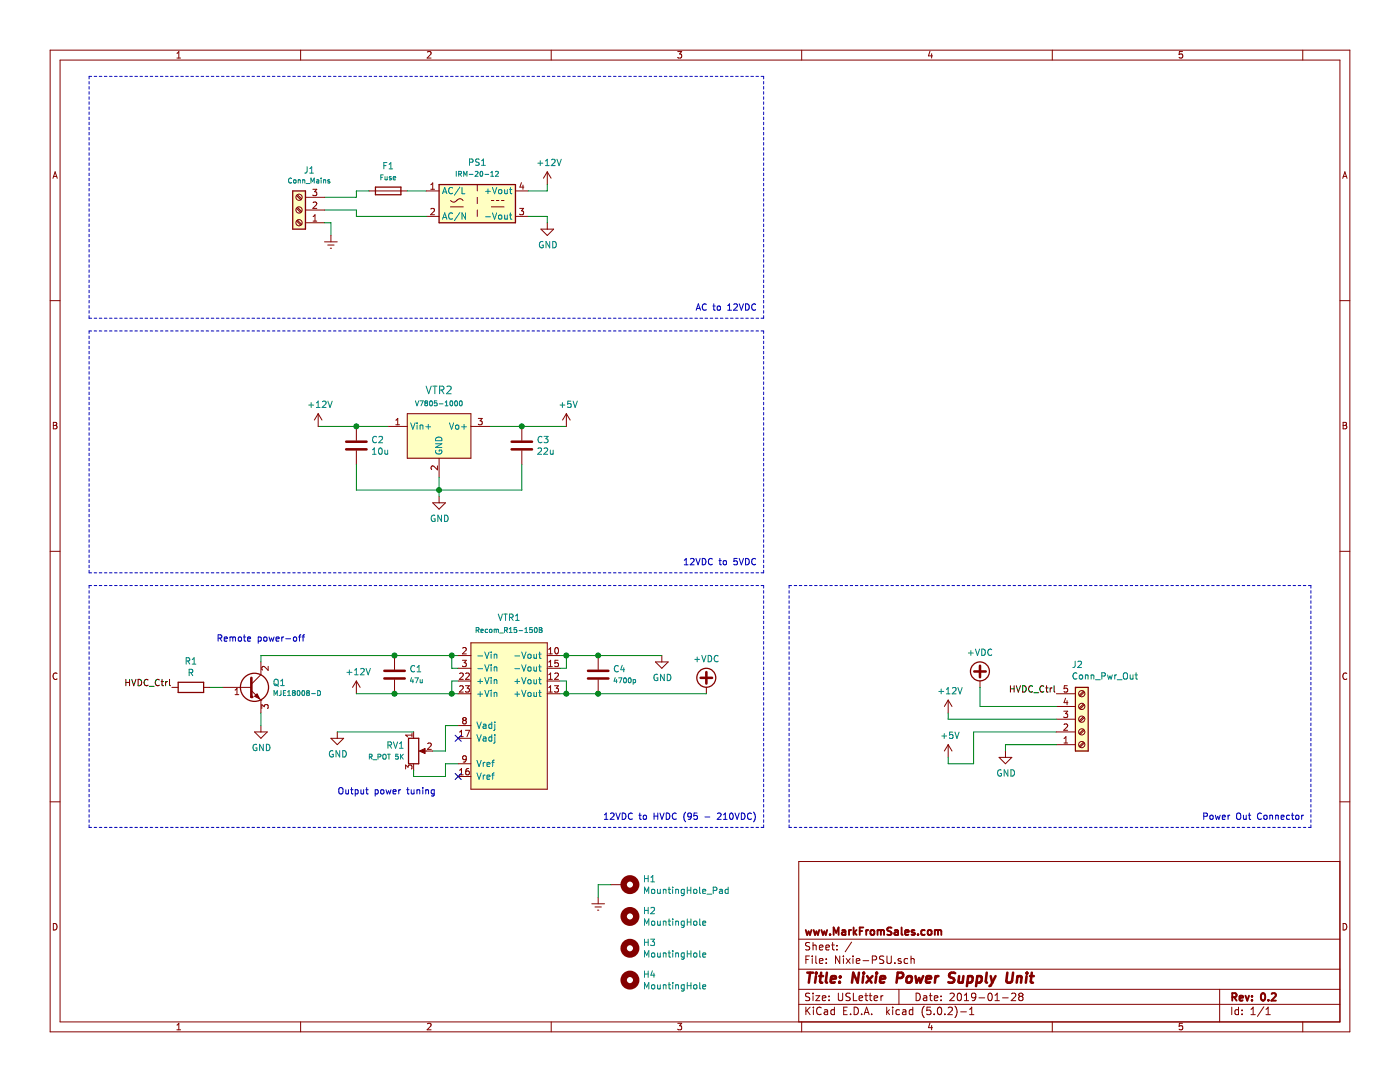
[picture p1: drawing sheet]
EESchema Schematic File Version 4
LIBS:Nixie-PSU-cache
EELAYER 26 0
EELAYER END
$Descr USLetter 11000 8500
encoding utf-8
Sheet 1 1
Title "Nixie Power Supply Unit"
Date "2019-01-28"
Rev "0.2"
Comp "www.MarkFromSales.com"
Comment1 ""
Comment2 ""
Comment3 ""
Comment4 ""
$EndDescr
$Comp
L MFS_Power:Recom_Rxx-xxxB VTR1
U 1 1
P 4000 5550
F 0 "VTR1" H 4000 6250 50  0000 C CNN
F 1 "Recom_R15-150B" H 4000 6150 39  0000 C CNN
F 2 "Package_DIP:DIP-24_W15.24mm" H 4000 6750 50  0001 C CNN
F 3 "https://www.recom-power.com/pdf/Innoline/Rxx-B.pdf" H 4000 6750 50  0001 C CNN
F 4 "https://www.digikey.com/product-detail/en/recom-power/R12-150B/945-2053-5-ND/3776801" H 4000 6650 50  0001 C CNN "Digi-Key"
	1    4000 5550
	1    0    0    -1  
$EndComp
$Comp
L dk_DC-DC-Converters:V7805-1000 VTR2
U 1 1
P 3450 3450
F 0 "VTR2" H 3450 3837 60  0000 C CNN
F 1 "V7805-1000" H 3450 3731 39  0000 C CNN
F 2 "digikey-footprints:3-SIP_Module_V7805-1000" H 3650 3650 60  0001 L CNN
F 3 "https://www.cui.com/product/resource/digikeypdf/v78xx-1000.pdf" H 3650 3750 60  0001 L CNN
F 4 "102-1715-ND" H 3650 3850 60  0001 L CNN "Digi-Key_PN"
F 5 "V7805-1000" H 3650 3950 60  0001 L CNN "MPN"
F 6 "Power Supplies - Board Mount" H 3650 4050 60  0001 L CNN "Category"
F 7 "DC DC Converters" H 3650 4150 60  0001 L CNN "Family"
F 8 "https://www.cui.com/product/resource/digikeypdf/v78xx-1000.pdf" H 3650 4250 60  0001 L CNN "DK_Datasheet_Link"
F 9 "/product-detail/en/cui-inc/V7805-1000/102-1715-ND/1828608" H 3650 4350 60  0001 L CNN "DK_Detail_Page"
F 10 "DC DC CONVERTER 5V 5W" H 3650 4450 60  0001 L CNN "Description"
F 11 "CUI Inc." H 3650 4550 60  0001 L CNN "Manufacturer"
F 12 "Active" H 3650 4650 60  0001 L CNN "Status"
	1    3450 3450
	1    0    0    -1  
$EndComp
$Comp
L Converter_ACDC:IRM-20-12 PS1
U 1 1
P 3750 1600
F 0 "PS1" H 3750 1925 50  0000 C CNN
F 1 "IRM-20-12" H 3750 1834 39  0000 C CNN
F 2 "Converter_ACDC:Converter_ACDC_MeanWell_IRM-20-xx_THT" H 3750 1300 50  0001 C CNN
F 3 "http://www.meanwell.com/Upload/PDF/IRM-20/IRM-20-SPEC.PDF" H 4150 1250 50  0001 C CNN
	1    3750 1600
	1    0    0    -1  
$EndComp
$Comp
L CE_Capacitor:C C4
U 1 1
P 4700 5300
F 0 "C4" H 4815 5346 50  0000 L CNN
F 1 "4700p" H 4815 5255 39  0000 L CNN
F 2 "Capacitor_SMD:C_0805_2012Metric_Pad1.15x1.40mm_HandSolder" H 4738 5150 50  0001 C CNN
F 3 "https://www.digikey.com/product-detail/en/tdk-corporation/C2012NP02E472J125AA/445-172525-1-ND/4990067" H 4815 5209 50  0001 L CNN
	1    4700 5300
	1    0    0    -1  
$EndComp
$Comp
L CE_Capacitor:C C1
U 1 1
P 3100 5300
F 0 "C1" H 3215 5346 50  0000 L CNN
F 1 "47u" H 3215 5255 39  0000 L CNN
F 2 "Capacitor_SMD:C_1210_3225Metric_Pad1.42x2.65mm_HandSolder" H 3138 5150 50  0001 C CNN
F 3 "https://www.digikey.com/product-detail/en/samsung-electro-mechanics/CL32A476KOJNNNE/1276-3376-1-ND/3891462" H 3100 5300 50  0001 C CNN
	1    3100 5300
	1    0    0    -1  
$EndComp
$Comp
L CE_Capacitor:C C3
U 1 1
P 4100 3500
F 0 "C3" H 4215 3546 50  0000 L CNN
F 1 "22u" H 4215 3455 50  0000 L CNN
F 2 "Capacitor_SMD:C_0805_2012Metric_Pad1.15x1.40mm_HandSolder" H 4138 3350 50  0001 C CNN
F 3 "" H 4100 3500 50  0000 C CNN
	1    4100 3500
	1    0    0    -1  
$EndComp
$Comp
L CE_Capacitor:C C2
U 1 1
P 2800 3500
F 0 "C2" H 2915 3546 50  0000 L CNN
F 1 "10u" H 2915 3455 50  0000 L CNN
F 2 "Capacitor_SMD:C_0805_2012Metric_Pad1.15x1.40mm_HandSolder" H 2838 3350 50  0001 C CNN
F 3 "" H 2800 3500 50  0000 C CNN
	1    2800 3500
	1    0    0    -1  
$EndComp
$Comp
L Device:R_POT RV1
U 1 1
P 3250 5900
F 0 "RV1" H 3180 5946 50  0000 R CNN
F 1 "R_POT 5K" H 3180 5855 39  0000 R CNN
F 2 "Potentiometer_THT:Potentiometer_Vishay_43_Horizontal" H 3250 5900 50  0001 C CNN
F 3 "~" H 3250 5900 50  0001 C CNN
	1    3250 5900
	1    0    0    -1  
$EndComp
$Comp
L CE_VirtualSymbols:GND #PWR0101
U 1 1
P 4300 1750
F 0 "#PWR0101" H 4300 1500 50  0001 C CNN
F 1 "GND" H 4305 1577 50  0000 C CNN
F 2 "" H 4300 1750 50  0000 C CNN
F 3 "" H 4300 1750 50  0000 C CNN
	1    4300 1750
	1    0    0    -1  
$EndComp
$Comp
L CE_VirtualSymbols:GND #PWR0102
U 1 1
P 7900 5900
F 0 "#PWR0102" H 7900 5650 50  0001 C CNN
F 1 "GND" H 7905 5727 50  0000 C CNN
F 2 "" H 7900 5900 50  0000 C CNN
F 3 "" H 7900 5900 50  0000 C CNN
	1    7900 5900
	1    0    0    -1  
$EndComp
Wire Wire Line
	7900 5850 7900 5900
$Comp
L CE_VirtualSymbols:GND #PWR0103
U 1 1
P 3450 3900
F 0 "#PWR0103" H 3450 3650 50  0001 C CNN
F 1 "GND" H 3455 3727 50  0000 C CNN
F 2 "" H 3450 3900 50  0000 C CNN
F 3 "" H 3450 3900 50  0000 C CNN
	1    3450 3900
	1    0    0    -1  
$EndComp
Connection ~ 2800 3350
Wire Wire Line
	2800 3350 2500 3350
Wire Wire Line
	2800 3350 3050 3350
Wire Wire Line
	3850 3350 4100 3350
Connection ~ 4100 3350
Wire Wire Line
	4100 3350 4450 3350
Wire Wire Line
	3450 3750 3450 3850
Wire Wire Line
	2800 3650 2800 3850
Connection ~ 3450 3850
Wire Wire Line
	3450 3850 3450 3900
Wire Wire Line
	3450 3850 4100 3850
Wire Wire Line
	4100 3850 4100 3650
Wire Wire Line
	2800 3850 3450 3850
Wire Wire Line
	3600 5150 3550 5150
Wire Wire Line
	3600 5450 3550 5450
Wire Wire Line
	3550 5150 3550 5250
Wire Wire Line
	3550 5250 3600 5250
Connection ~ 3550 5150
Wire Wire Line
	3550 5450 3550 5350
Wire Wire Line
	3550 5350 3600 5350
Connection ~ 3550 5450
Wire Wire Line
	4400 5450 4450 5450
Wire Wire Line
	4400 5150 4450 5150
Wire Wire Line
	4400 5250 4450 5250
Wire Wire Line
	4450 5250 4450 5150
Connection ~ 4450 5150
Wire Wire Line
	4450 5150 4700 5150
Wire Wire Line
	4400 5350 4450 5350
Wire Wire Line
	4450 5350 4450 5450
Connection ~ 4450 5450
Wire Wire Line
	4450 5450 4700 5450
$Comp
L power:+12V #PWR0104
U 1 1
P 4300 1450
F 0 "#PWR0104" H 4300 1300 50  0001 C CNN
F 1 "+12V" H 4315 1623 50  0000 C CNN
F 2 "" H 4300 1450 50  0001 C CNN
F 3 "" H 4300 1450 50  0001 C CNN
	1    4300 1450
	1    0    0    -1  
$EndComp
Wire Wire Line
	4150 1500 4300 1500
Wire Wire Line
	4300 1500 4300 1450
Wire Wire Line
	4150 1700 4300 1700
Wire Wire Line
	4300 1700 4300 1750
$Comp
L power:+12V #PWR0107
U 1 1
P 2500 3350
F 0 "#PWR0107" H 2500 3200 50  0001 C CNN
F 1 "+12V" H 2515 3523 50  0000 C CNN
F 2 "" H 2500 3350 50  0001 C CNN
F 3 "" H 2500 3350 50  0001 C CNN
	1    2500 3350
	1    0    0    -1  
$EndComp
$Comp
L CE_VirtualSymbols:GND #PWR0108
U 1 1
P 2650 5750
F 0 "#PWR0108" H 2650 5500 50  0001 C CNN
F 1 "GND" H 2655 5577 50  0000 C CNN
F 2 "" H 2650 5750 50  0000 C CNN
F 3 "" H 2650 5750 50  0000 C CNN
	1    2650 5750
	1    0    0    -1  
$EndComp
Wire Wire Line
	3400 5900 3500 5900
Wire Wire Line
	3500 5900 3500 5700
Wire Wire Line
	3500 5700 3600 5700
Wire Wire Line
	3250 6050 3250 6100
Wire Wire Line
	3250 6100 3500 6100
Wire Wire Line
	3500 6100 3500 6000
Wire Wire Line
	3500 6000 3600 6000
NoConn ~ 3600 5800
NoConn ~ 3600 6100
$Comp
L power:+12V #PWR0109
U 1 1
P 7450 5600
F 0 "#PWR0109" H 7450 5450 50  0001 C CNN
F 1 "+12V" H 7465 5773 50  0000 C CNN
F 2 "" H 7450 5600 50  0001 C CNN
F 3 "" H 7450 5600 50  0001 C CNN
	1    7450 5600
	1    0    0    -1  
$EndComp
$Comp
L power:+5V #PWR0110
U 1 1
P 4450 3350
F 0 "#PWR0110" H 4450 3200 50  0001 C CNN
F 1 "+5V" H 4465 3523 50  0000 C CNN
F 2 "" H 4450 3350 50  0001 C CNN
F 3 "" H 4450 3350 50  0001 C CNN
	1    4450 3350
	1    0    0    -1  
$EndComp
$Comp
L power:+5V #PWR0111
U 1 1
P 7450 5950
F 0 "#PWR0111" H 7450 5800 50  0001 C CNN
F 1 "+5V" H 7465 6123 50  0000 C CNN
F 2 "" H 7450 5950 50  0001 C CNN
F 3 "" H 7450 5950 50  0001 C CNN
	1    7450 5950
	1    0    0    -1  
$EndComp
Wire Wire Line
	7450 5650 7450 5600
$Comp
L CE_VirtualSymbols:GND #PWR0112
U 1 1
P 5200 5150
F 0 "#PWR0112" H 5200 4900 50  0001 C CNN
F 1 "GND" H 5205 4977 50  0000 C CNN
F 2 "" H 5200 5150 50  0000 C CNN
F 3 "" H 5200 5150 50  0000 C CNN
	1    5200 5150
	1    0    0    -1  
$EndComp
$Comp
L power:+VDC #PWR0113
U 1 1
P 7700 5400
F 0 "#PWR0113" H 7700 5300 50  0001 C CNN
F 1 "+VDC" H 7700 5675 50  0000 C CNN
F 2 "" H 7700 5400 50  0001 C CNN
F 3 "" H 7700 5400 50  0001 C CNN
	1    7700 5400
	1    0    0    -1  
$EndComp
Wire Wire Line
	7700 5400 7700 5550
$Comp
L power:+VDC #PWR0114
U 1 1
P 5550 5450
F 0 "#PWR0114" H 5550 5350 50  0001 C CNN
F 1 "+VDC" H 5550 5725 50  0000 C CNN
F 2 "" H 5550 5450 50  0001 C CNN
F 3 "" H 5550 5450 50  0001 C CNN
	1    5550 5450
	1    0    0    -1  
$EndComp
Wire Wire Line
	2650 5750 3250 5750
Connection ~ 3100 5150
Wire Wire Line
	3100 5150 3550 5150
Wire Wire Line
	3100 5450 3550 5450
Connection ~ 4700 5150
Connection ~ 4700 5450
Wire Wire Line
	4700 5150 5200 5150
Wire Wire Line
	4700 5450 5550 5450
$Comp
L Mechanical:MountingHole_Pad H1
U 1 1
P 4900 6950
F 0 "H1" V 4854 7100 50  0000 L CNN
F 1 "MountingHole_Pad" V 4945 7100 50  0000 L CNN
F 2 "MountingHole:MountingHole_3mm_Pad" H 4900 6950 50  0001 C CNN
F 3 "~" H 4900 6950 50  0001 C CNN
	1    4900 6950
	0    1    1    0   
$EndComp
Connection ~ 3100 5450
$Comp
L Device:Fuse F1
U 1 1
P 3050 1500
F 0 "F1" V 2853 1500 50  0000 C CNN
F 1 "Fuse" V 2944 1500 39  0000 C CNN
F 2 "Fuse:Fuseholder_TR5_Littelfuse_No560_No460" V 2980 1500 50  0001 C CNN
F 3 "~" H 3050 1500 50  0001 C CNN
	1    3050 1500
	0    1    1    0   
$EndComp
Wire Wire Line
	2900 1500 2800 1500
Wire Wire Line
	2800 1500 2800 1550
Wire Wire Line
	2800 1700 2800 1650
Wire Wire Line
	2550 1550 2800 1550
Wire Wire Line
	2550 1650 2800 1650
Wire Wire Line
	3200 1500 3350 1500
Wire Wire Line
	3350 1700 2800 1700
$Comp
L Device:Q_NPN_BCE Q1
U 1 1
P 1950 5400
F 0 "Q1" H 2141 5438 50  0000 L CNN
F 1 "MJE18008-D" H 2141 5355 39  0000 L CNN
F 2 "Package_TO_SOT_THT:TO-220F-3_Vertical" H 2150 5500 50  0001 C CNN
F 3 "~" H 1950 5400 50  0001 C CNN
	1    1950 5400
	1    0    0    -1  
$EndComp
$Comp
L CE_VirtualSymbols:GND #PWR07
U 1 1
P 2050 5700
F 0 "#PWR07" H 2050 5450 50  0001 C CNN
F 1 "GND" H 2055 5527 50  0000 C CNN
F 2 "" H 2050 5700 50  0000 C CNN
F 3 "" H 2050 5700 50  0000 C CNN
	1    2050 5700
	1    0    0    -1  
$EndComp
Wire Wire Line
	2050 5600 2050 5700
$Comp
L power:+12V #PWR06
U 1 1
P 2800 5450
F 0 "#PWR06" H 2800 5300 50  0001 C CNN
F 1 "+12V" H 2815 5623 50  0000 C CNN
F 2 "" H 2800 5450 50  0001 C CNN
F 3 "" H 2800 5450 50  0001 C CNN
	1    2800 5450
	1    0    0    -1  
$EndComp
Wire Wire Line
	2800 5450 3100 5450
Wire Wire Line
	2050 5150 2050 5200
Wire Wire Line
	2050 5150 3100 5150
Wire Wire Line
	1650 5400 1750 5400
$Comp
L CE_Resistor:R R1
U 1 1
P 1500 5400
F 0 "R1" V 1293 5400 50  0000 C CNN
F 1 "R" V 1384 5400 50  0000 C CNN
F 2 "Resistor_SMD:R_0805_2012Metric_Pad1.15x1.40mm_HandSolder" V 1430 5400 50  0001 C CNN
F 3 "" H 1500 5400 50  0000 C CNN
	1    1500 5400
	0    1    1    0   
$EndComp
Wire Wire Line
	7450 5950 7450 6000
Wire Wire Line
	7450 6000 7650 6000
Wire Wire Line
	7650 6000 7650 5750
$Comp
L Connector:Screw_Terminal_01x03 J1
U 1 1
P 2350 1650
F 0 "J1" H 2270 1341 50  0000 C CNN
F 1 "Conn_Mains" H 2270 1424 39  0000 C CNN
F 2 "Connector_JST:JST_VH_B3P-VH_1x03_P3.96mm_Vertical" H 2350 1650 50  0001 C CNN
F 3 "~" H 2350 1650 50  0001 C CNN
	1    2350 1650
	-1   0    0    1   
$EndComp
Wire Wire Line
	2550 1750 2600 1750
Wire Wire Line
	2600 1750 2600 1850
$Comp
L power:Earth #PWR04
U 1 1
P 2600 1850
F 0 "#PWR04" H 2600 1600 50  0001 C CNN
F 1 "Earth" H 2600 1700 50  0001 C CNN
F 2 "" H 2600 1850 50  0001 C CNN
F 3 "~" H 2600 1850 50  0001 C CNN
	1    2600 1850
	1    0    0    -1  
$EndComp
$Comp
L power:Earth #PWR05
U 1 1
P 4700 7050
F 0 "#PWR05" H 4700 6800 50  0001 C CNN
F 1 "Earth" H 4700 6900 50  0001 C CNN
F 2 "" H 4700 7050 50  0001 C CNN
F 3 "~" H 4700 7050 50  0001 C CNN
	1    4700 7050
	1    0    0    -1  
$EndComp
$Comp
L Connector:Screw_Terminal_01x05 J2
U 1 1
P 8500 5650
F 0 "J2" H 8419 5225 50  0000 L CNN
F 1 "Conn_Pwr_Out" H 8419 5316 50  0000 L CNN
F 2 "TerminalBlock_TE-Connectivity:TerminalBlock_TE_282834-5_1x05_P2.54mm_Horizontal" H 8500 5650 50  0001 C CNN
F 3 "~" H 8500 5650 50  0001 C CNN
	1    8500 5650
	1    0    0    1   
$EndComp
Text Label 8300 5450 2    50   ~ 0
HVDC_Ctrl
Wire Wire Line
	7700 5550 8300 5550
Wire Wire Line
	7450 5650 8300 5650
Wire Wire Line
	7650 5750 8300 5750
Wire Wire Line
	7900 5850 8300 5850
Text Label 1350 5400 2    50   ~ 0
HVDC_Ctrl
$Comp
L Mechanical:MountingHole H2
U 1 1
P 4950 7200
F 0 "H2" H 5050 7246 50  0000 L CNN
F 1 "MountingHole" H 5050 7155 50  0000 L CNN
F 2 "MountingHole:MountingHole_3.2mm_M3" H 4950 7200 50  0001 C CNN
F 3 "~" H 4950 7200 50  0001 C CNN
	1    4950 7200
	1    0    0    -1  
$EndComp
$Comp
L Mechanical:MountingHole H3
U 1 1
P 4950 7450
F 0 "H3" H 5050 7496 50  0000 L CNN
F 1 "MountingHole" H 5050 7405 50  0000 L CNN
F 2 "MountingHole:MountingHole_3.2mm_M3" H 4950 7450 50  0001 C CNN
F 3 "~" H 4950 7450 50  0001 C CNN
	1    4950 7450
	1    0    0    -1  
$EndComp
$Comp
L Mechanical:MountingHole H4
U 1 1
P 4950 7700
F 0 "H4" H 5050 7746 50  0000 L CNN
F 1 "MountingHole" H 5050 7655 50  0000 L CNN
F 2 "MountingHole:MountingHole_3.2mm_M3" H 4950 7700 50  0001 C CNN
F 3 "~" H 4950 7700 50  0001 C CNN
	1    4950 7700
	1    0    0    -1  
$EndComp
Wire Wire Line
	4800 6950 4700 6950
Wire Wire Line
	4700 6950 4700 7050
Text Notes 5950 2450 2    50   ~ 0
AC to 12VDC
Wire Notes Line
	700  2600 6000 2600
Wire Notes Line
	6000 2600 6000 4500
Wire Notes Line
	6000 4500 700  4500
Wire Notes Line
	700  4500 700  2600
Wire Notes Line
	700  600  6000 600 
Wire Notes Line
	6000 600  6000 2500
Wire Notes Line
	6000 2500 700  2500
Wire Notes Line
	700  2500 700  600 
Wire Notes Line
	700  4600 6000 4600
Wire Notes Line
	6000 4600 6000 6500
Wire Notes Line
	6000 6500 700  6500
Wire Notes Line
	700  6500 700  4600
Text Notes 5950 4450 2    50   ~ 0
12VDC to 5VDC
Text Notes 5950 6450 2    50   ~ 0
12VDC to HVDC (95 - 210VDC)
Text Notes 1700 5050 0    50   ~ 0
Remote power-off
Text Notes 2650 6250 0    50   ~ 0
Output power tuning
Wire Notes Line
	6200 4600 6200 6500
Wire Notes Line
	6200 6500 10300 6500
Wire Notes Line
	10300 6500 10300 4600
Wire Notes Line
	10300 4600 6200 4600
Text Notes 10250 6450 2    50   ~ 0
Power Out Connector
$EndSCHEMATC
